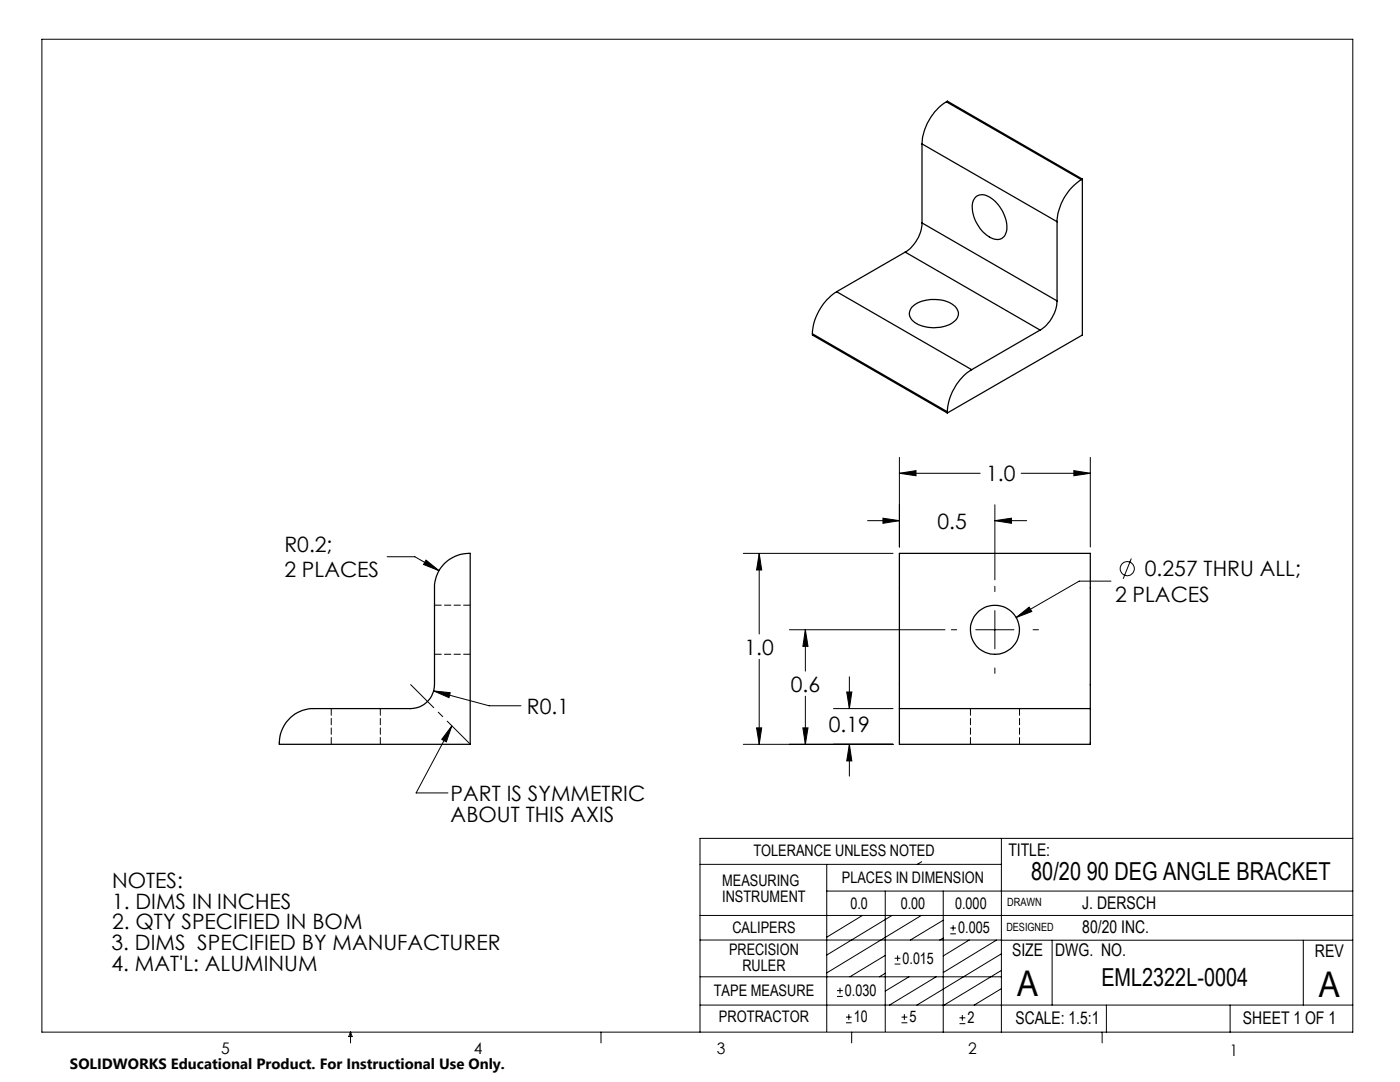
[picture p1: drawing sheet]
<svg xmlns="http://www.w3.org/2000/svg" width="279mm" height="216mm" viewBox="0 0 279 216" stroke-linecap="round" stroke-linejoin="round" font-family="sans-serif">
<g fill="none" stroke="#000" stroke-width=".2">
<path d="M8.4 7.8h261.6v198.2h-261.6zM179.5 94.4l3.3-.5v1zM179.5 91.3v17.8M179.5 94.4h16.1M203.8 94.4h13.8M214.3 93.9l3.3 .5-3.3 .5zM217.6 91.3v17.8M77.3 111.1h5.5l4.8 2.8M85 111.8l2.6 2.1-3.1-1.3zM148.3 110.4h29.9M151.5 110.4l.5 3.3h-1zM151.5 110.4v16.1"/>
<path d="M173.1 103.9h6.4M176.2 103.4l3.3 .5-3.3 .5zM198.5 103.9l3.4-.5v1zM198.5 100.7v15M198.5 117v1M198.5 103.9h6.4M221.7 116h-6.3l-12.6 7.2M225.8 111.4l-1.6 4.1M86.5 137.9l3.4 .3-.3 1zM86.5 137.9l11.1 2.9h6.4M151.5 131.6v16.9M157.6 125.7h31"/>
<path d="M160.7 125.7l.6 3.3h-1.1zM160.7 125.7v8.2M160.7 138.9v9.6M169 138.1h1l-.5 3.3zM169.5 135v6.4M189.9 125.7h1M194.7 125.7h7.7M198.5 121.8v7.7M198.5 133.3v1.1M202.8 123.2l2.6-2.1 .5 .9zM206.2 125.7h1.1M90.2 144.9l-7.2 13.3h6.4"/>
<path d="M90.2 144.9l-1.1 3.1-.9-.5zM148.3 148.5h29.9M151 145.2h1l-.5 3.3zM160.2 145.2h1.1l-.6 3.3zM166.3 141.4h11.9M169.5 148.5l.5 3.3h-1zM169.5 148.5v6.4M139.7 172.5h60.1M165 177.8h105M165 172.5v33.3M176.7 177.8v28M183.9 171.9l-.8 .6"/>
<path d="M188.2 177.8v28.2M199.8 167.3v38.7M270 167.3h-130.3v38.7M139.7 182.7h130.3M139.7 187.6h60.2M139.7 194.9h60.1M167 198.8h1.2M167 197.7h1.2M167.6 197.1v1.2M172.1 182.7l-7.1 4.3M176.7 194.2l-1.2 .7M176.7 190.6l-7.1 4.3"/>
<path d="M178 182.7l-13 7.9M178.5 192.4h1.2M178.5 191.2h1.2M179.1 190.6v1.2M181.4 194.9l-4.7 2.9M183.9 182.7l-18.9 11.4M186.8 194.9l-9.3 5.7M188.2 183.6l-6.5 4M188.2 187.2l-.7 .4M189.7 186.3h1.1M189.7 185.2h1.1M190.2 184.6v1.1"/>
<path d="M193.4 187.6l-5.2 3.1M198.9 187.6l-10.7 6.5M199.8 187.6h70.2M199.8 197.3l-5.4 3.3M199.8 193.6l-11.6 7.1M199.8 190.3l-16.8 10.3M210 187.6v13M260.1 187.6v13M70 206v2.1M70 206l.3 .8h-.7zM119.9 206v2.1M139.7 200.6h130.3"/>
<path d="M168.8 204.1h1.2M168.8 203h1.2M169.4 202.4v1.1M170 206v2.1M179.9 204.1h1.2M179.9 203h1.2M180.5 202.4v1.1M191.5 204.3h1.2M191.5 203.1h1.2M192.1 202.5v1.2M220 206v2.1M220.8 200.6v5.4"/>
<path d="M245.5 200.6v5.4"/>
<circle cx="225" cy="113.5" r="1.41"/>
</g>
<path d="M93.9 148.5l-11.9-11.9" fill="none" stroke="#000" stroke-width=".2" stroke-dasharray="15.2 1.3 1.3 1.3" stroke-dashoffset="8.7"/>
<g fill="#000">
<path d="M90.2 144.9l-1.1 3.1-.9-.5z"/>
<path d="M85 111.8l-.5 .8 3.1 1.3zM86.5 137.9l3.1 1.3 .3-1zM151 145.2h1l-.5 3.3zM151.5 110.4l.5 3.3h-1zM214.3 93.9l3.3 .5-3.3 .5zM179.5 94.4l3.3-.5v1zM160.2 145.2h1.1l-.6 3.3zM160.7 125.7l.6 3.3h-1.1zM176.2 103.4l3.3 .5-3.3 .5zM198.5 103.9l3.4-.5v1zM169 138.1h1l-.5 3.3zM169.5 148.5l.5 3.3h-1zM202.8 123.2l3.1-1.2-.5-.9z"/>
</g>
<g fill="none" stroke="#000" stroke-width=".25">
<path d="M184 28.7l27 15.5M184 28.7v15.8M188.9 20.3a10.7 10.7 0 0 0-4.9 8.4M188.9 20.3l26.9 15.5M188.9 20.3l.2-.1 26.9 15.5M194.7 39.3a2.44 2.44 0 0 1 3.3 .4 7.4 7.4 0 0 1 2.9 6.4 2.02 2.02 0 0 1-3.4 1.2 7 7 0 0 1-3.3-7.3zM215.8 35.8a10.7 10.7 0 0 0-4.8 8.4M216 35.7v31.2l-26.9 15.5M216 35.7l-.2 .1M167 58.2a10.7 10.7 0 0 0-4.9 8.4M167 58.2l26.9 15.6M180.7 50.3l26.9 15.6"/>
<path d="M180.7 50.3l-13.7 7.9M184 44.5a7.5 7.5 0 0 1-3.3 5.8M184 44.5l27 15.5M211 44.2v15.8M162.1 66.6l27 15.6M162.1 66.6v.3l27 15.5M182 61.3a7.1 7.1 0 0 1 8.6-.2 1.96 1.96 0 0 1-.5 3.3 7.2 7.2 0 0 1-8-.5 1.83 1.83 0 0 1-.1-2.6zM193.9 73.8a10.9 10.9 0 0 0-4.8 8.4M207.6 65.9l-13.7 7.9M211 60a7.4 7.4 0 0 1-3.4 5.9M189.1 82.2v.2M88.9 112.3a7.1 7.1 0 0 1 4.9-1.9v38.1h-38.1a6.9 6.9 0 0 1 6.9-7.1h19.4a4.8 4.8 0 0 0 4.7-4.8v-19.3a6.8 6.8 0 0 1 2.2-5z"/>
<path d="M179.5 141.4v7.1h38.1v-7.1M179.5 141.4v-31h38.1v31M179.5 141.4h38.1"/>
<circle cx="198.5" cy="125.7" r="4.9"/>
</g>
<path d="M86.7 130.5h7.2M93.9 120.8h-7.2M66.1 141.4v7.1M75.9 148.5v-7.1M193.7 141.4v7.1M203.5 148.5v-7.1" fill="none" stroke="#000" stroke-width=".2" stroke-dasharray="1.3 .6" stroke-dashoffset="-.1"/>
<g font-size="7.1">
<text x="203" y="198.7">A</text>
<text x="263.2" y="198.9">A</text>
</g>
<g font-size="4.9">
<text x="205.8" y="175.7">80/20 90 DEG ANGLE BRACKET</text>
<text x="219.8" y="196.7">EML2322L-0004</text>
</g>
<g font-size="4.2">
<text x="196.8" y="96">1.0</text>
<text x="187.1" y="105.5">0.5</text>
<text x="56.8" y="110.1">R0.2;</text>
<text x="56.8" y="115.2">2 PLACES</text>
<text x="228.5" y="115">0.257 THRU ALL;</text>
<text x="222.5" y="120.1">2 PLACES</text>
<text x="148.6" y="130.6">1.0</text>
<text x="105.1" y="142.4">R0.1</text>
<text x="157.8" y="138">0.6</text>
<text x="165.4" y="146.1">0.19</text>
<text x="89.9" y="159.8">PART IS SYMMETRIC</text>
<text x="89.9" y="164">ABOUT THIS AXIS</text>
<text x="22.4" y="177.1">NOTES:</text>
<text x="22.4" y="181.3">1. DIMS IN INCHES</text>
<text x="22.4" y="185.5">2. QTY SPECIFIED IN BOM</text>
<text x="22.2" y="189.5">3. DIMS SPECIFIED BY MANUFACTURER</text>
<text x="22.2" y="193.8">4. MAT'L: ALUMINUM</text>
</g>
<g font-size="3.5">
<text x="201.2" y="170.7">TITLE:</text>
<text x="216" y="181.4">J. DERSCH</text>
<text x="202" y="190.8">SIZE</text>
<text x="210.6" y="190.8">DWG. NO.</text>
<text x="216" y="186.2">80/20 INC.</text>
<text x="262.4" y="190.9">REV</text>
<text x="202.7" y="204.4">SCALE: 1.5:1</text>
<text x="248.1" y="204.4">SHEET 1 OF 1</text>
</g>
<g font-size="3.2">
<text x="150.4" y="170.8">TOLERANCE UNLESS NOTED</text>
<text x="144.1" y="176.7">MEASURING</text>
<text x="144.1" y="179.9">INSTRUMENT</text>
<text x="168" y="176.2">PLACES IN DIMENSION</text>
<text x="169.7" y="181.4">0.0</text>
<text x="179.8" y="181.4">0.00</text>
<text x="190.6" y="181.4">0.000</text>
<text x="145.5" y="190.6">PRECISION</text>
<text x="146.2" y="186.2">CALIPERS</text>
<text x="191.2" y="186.2">0.005</text>
<text x="148.2" y="193.8">RULER</text>
<text x="180.1" y="192.3">0.015</text>
<text x="142.4" y="198.7">TAPE MEASURE</text>
<text x="168.6" y="198.7">0.030</text>
<text x="143.5" y="204">PROTRACTOR</text>
<text x="170.4" y="204">10</text>
<text x="181.5" y="204">5</text>
<text x="193.1" y="204.2">2</text>
<text x="44.2" y="210.4">5</text>
<text x="94.6" y="210.3">4</text>
<text x="143.1" y="210.4">3</text>
<text x="193.2" y="210.3">2</text>
<text x="245.4" y="210.6">1</text>
</g>
<text font-size="3" x="14" y="213.3">SOLIDWORKS Educational Product. For Instructional Use Only.</text>
<g font-size="2.3">
<text x="200.8" y="185.7">DESIGNED</text>
<text x="201" y="180.9">DRAWN</text>
</g>
</svg>
